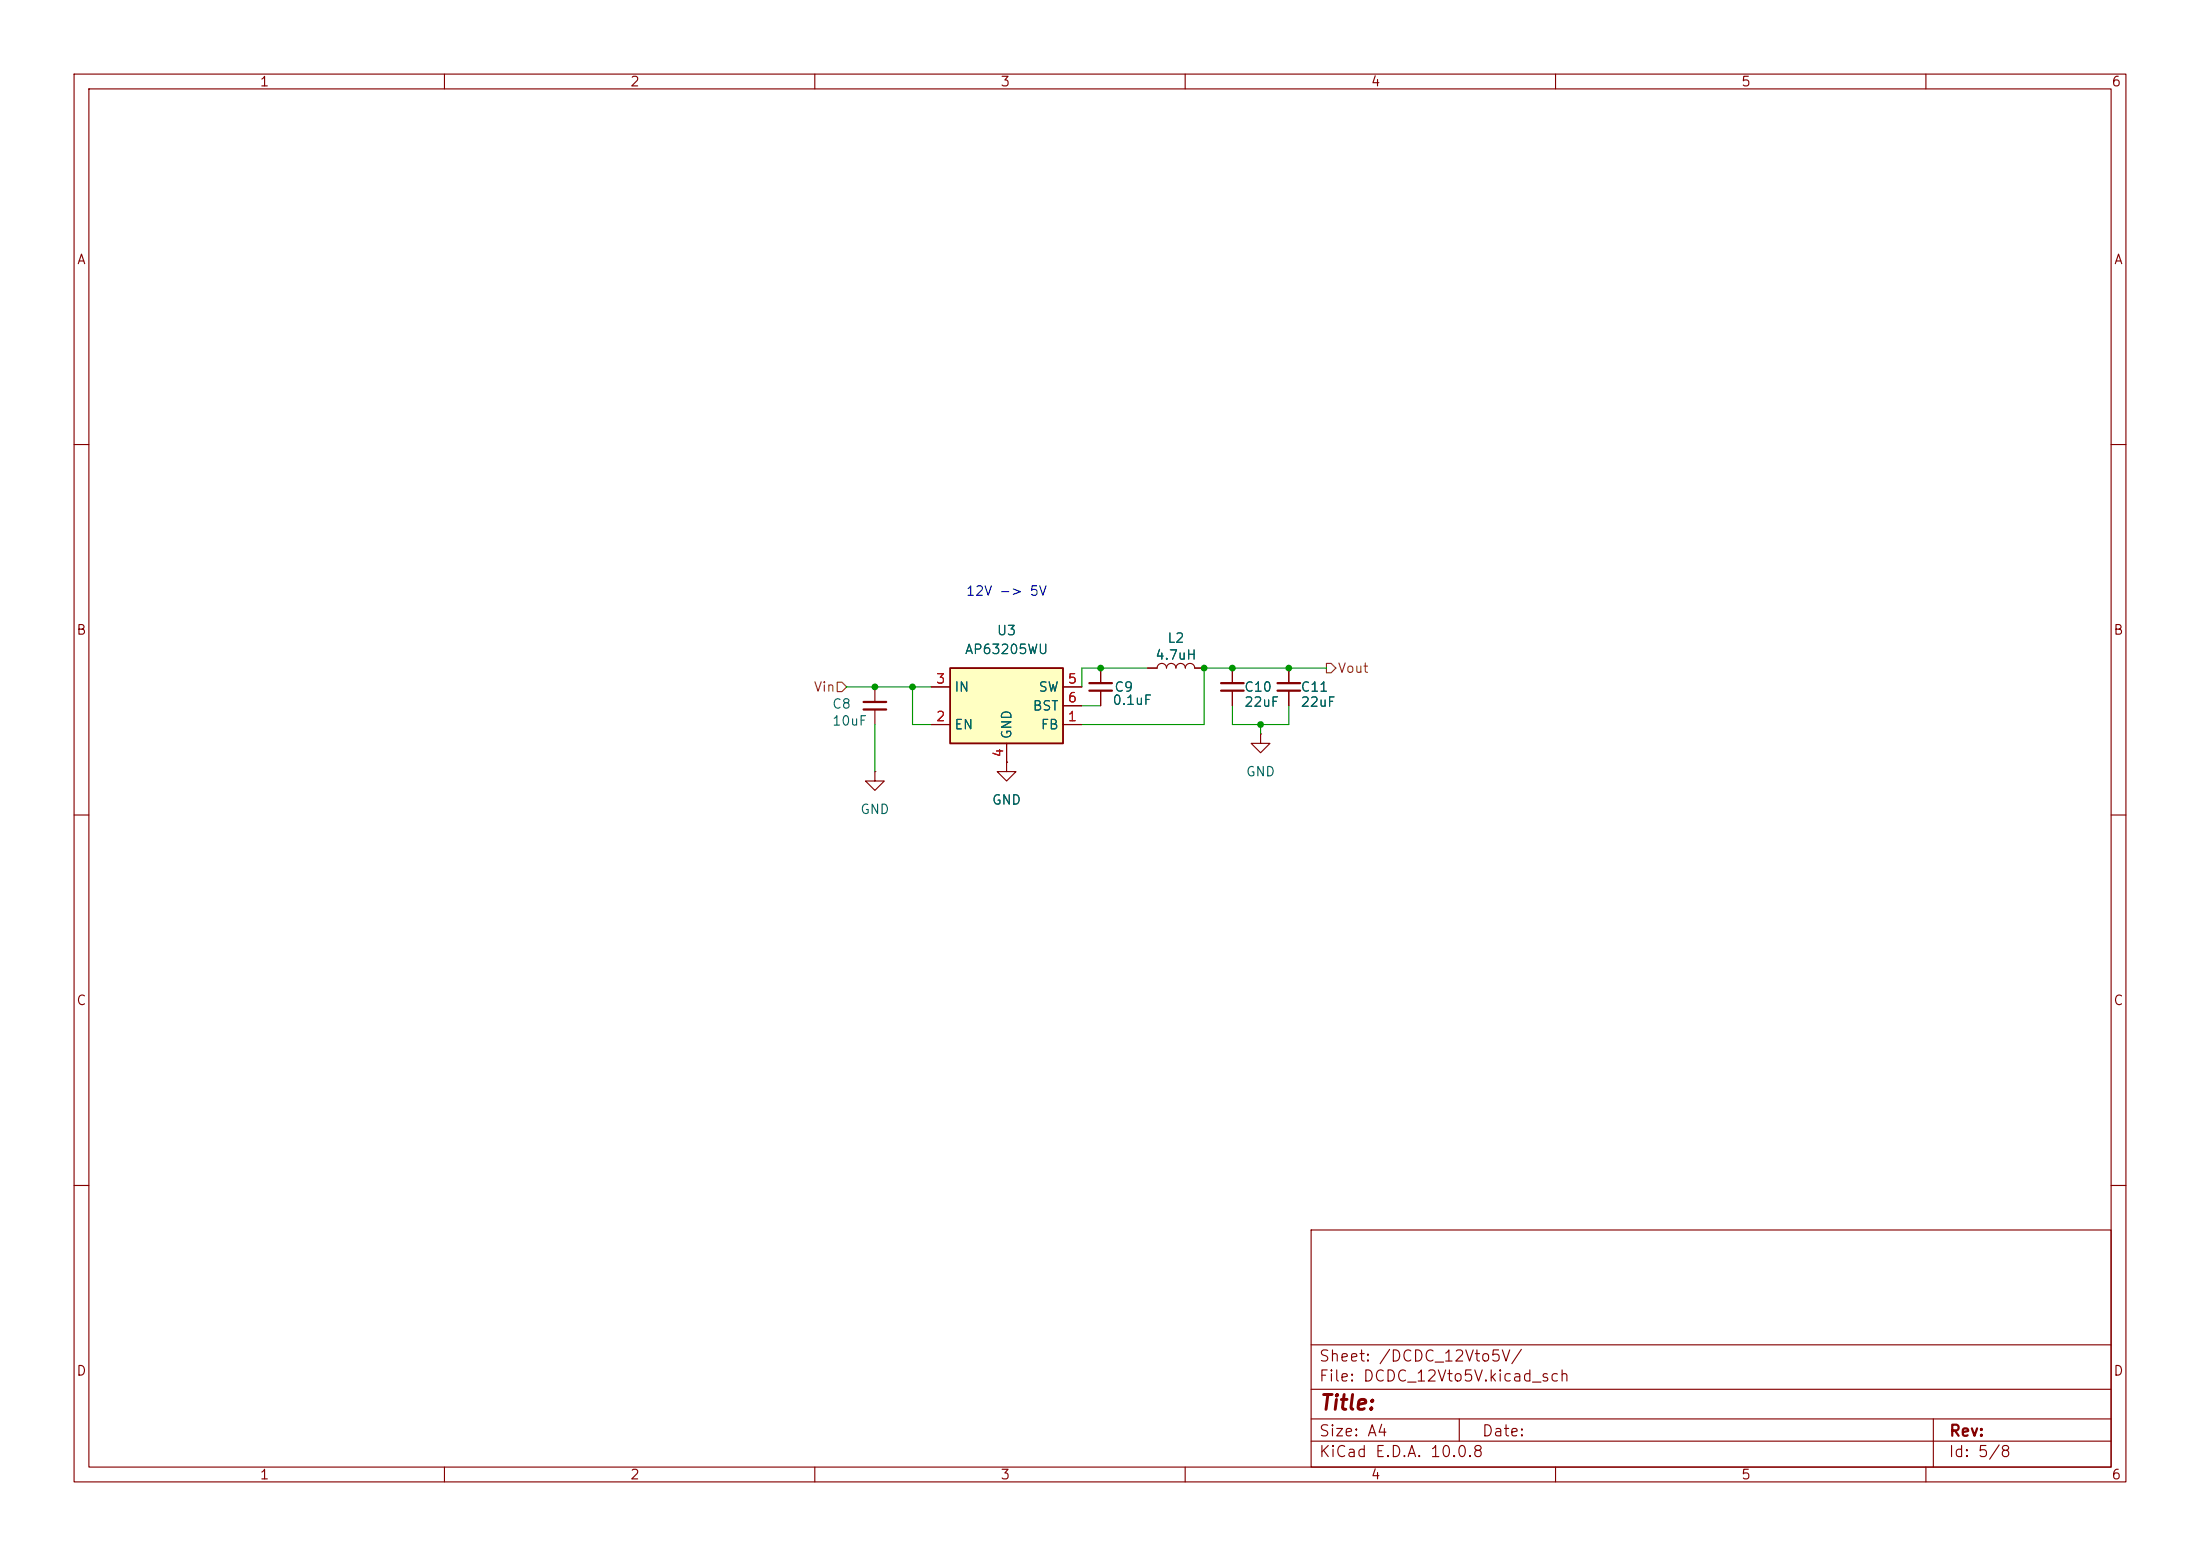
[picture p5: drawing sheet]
(kicad_sch
 (version 20260306)
 (generator "eeschema")
 (generator_version "10.0")
 (paper "A4")
 (lib_symbols
  (symbol "Device:C_Small"
   (pin_numbers (hide yes))
   (pin_names
    (offset 0.254) (hide yes)) (exclude_from_sim no) (in_bom yes) (on_board yes)
   (in_pos_files yes)
   (duplicate_pin_numbers_are_jumpers no)
   (property "Reference" "C" (at 0.254 1.778 0) (show_name no) (do_not_autoplace no) (effects (font (size 1.27 1.27)) (justify left)))
   (property "Value" "C_Small" (at 0.254 -2.032 0) (show_name no) (do_not_autoplace no) (effects (font (size 1.27 1.27)) (justify left)))
   (property "Footprint" "" (at 0 0 0) (show_name no) (do_not_autoplace no) (hide yes) (effects (font (size 1.27 1.27))))
   (property "Datasheet" "" (at 0 0 0) (show_name no) (do_not_autoplace no) (hide yes) (effects (font (size 1.27 1.27))))
   (property "Description" "Unpolarized capacitor, small symbol" (at 0 -10.16 0) (show_name no) (do_not_autoplace no) (hide yes) (effects (font (size 1.27 1.27))))
   (symbol "C_Small_0_1"
    (polyline (pts (xy -1.524 0.508) (xy 1.524 0.508)) (stroke (width 0.3048) (type default)) (fill (type none)))
    (polyline (pts (xy -1.524 -0.508) (xy 1.524 -0.508)) (stroke (width 0.3048) (type default)) (fill (type none))))
   (symbol "C_Small_1_1"
    (pin passive line (at 0 2.54 270) (length 2.032) (name "" (effects (font (size 1.27 1.27)))) (number "1" (effects (font (size 1.27 1.27)))))
    (pin passive line (at 0 -2.54 90) (length 2.032) (name "" (effects (font (size 1.27 1.27)))) (number "2" (effects (font (size 1.27 1.27))))))
   (embedded_fonts no))
  (symbol "Device:L"
   (pin_numbers (hide yes))
   (pin_names
    (offset 1.016) (hide yes)) (exclude_from_sim no) (in_bom yes) (on_board yes)
   (in_pos_files yes)
   (duplicate_pin_numbers_are_jumpers no)
   (property "Reference" "L" (at -1.27 0 90) (show_name no) (do_not_autoplace no) (effects (font (size 1.27 1.27))))
   (property "Value" "L" (at 1.905 0 90) (show_name no) (do_not_autoplace no) (effects (font (size 1.27 1.27))))
   (property "Footprint" "" (at 0 0 0) (show_name no) (do_not_autoplace no) (hide yes) (effects (font (size 1.27 1.27))))
   (property "Datasheet" "" (at 0 0 0) (show_name no) (do_not_autoplace no) (hide yes) (effects (font (size 1.27 1.27))))
   (property "Description" "Inductor" (at 0 0 0) (show_name no) (do_not_autoplace no) (hide yes) (effects (font (size 1.27 1.27))))
   (symbol "L_0_1"
    (arc (start 0 2.54) (mid 0.6323 1.905) (end 0 1.27) (stroke (width 0) (type default)) (fill (type none)))
    (arc (start 0 1.27) (mid 0.6323 0.635) (end 0 0) (stroke (width 0) (type default)) (fill (type none)))
    (arc (start 0 0) (mid 0.6323 -0.635) (end 0 -1.27) (stroke (width 0) (type default)) (fill (type none)))
    (arc (start 0 -1.27) (mid 0.6323 -1.905) (end 0 -2.54) (stroke (width 0) (type default)) (fill (type none))))
   (symbol "L_1_1"
    (pin passive line (at 0 3.81 270) (length 1.27) (name "1" (effects (font (size 1.27 1.27)))) (number "1" (effects (font (size 1.27 1.27)))))
    (pin passive line (at 0 -3.81 90) (length 1.27) (name "2" (effects (font (size 1.27 1.27)))) (number "2" (effects (font (size 1.27 1.27))))))
   (embedded_fonts no))
  (symbol "Regulator_Switching:AP63205WU" (exclude_from_sim no) (in_bom yes) (on_board yes)
   (in_pos_files yes)
   (duplicate_pin_numbers_are_jumpers no)
   (property "Reference" "U" (at -7.62 6.35 0) (show_name no) (do_not_autoplace no) (effects (font (size 1.27 1.27))))
   (property "Value" "AP63205WU" (at 2.54 6.35 0) (show_name no) (do_not_autoplace no) (effects (font (size 1.27 1.27))))
   (property "Footprint" "Package_TO_SOT_SMD:TSOT-23-6" (at 0 -22.86 0) (show_name no) (do_not_autoplace no) (hide yes) (effects (font (size 1.27 1.27))))
   (property "Datasheet" "https://www.diodes.com/assets/Datasheets/AP63200-AP63201-AP63203-AP63205.pdf" (at 0 0 0) (show_name no) (do_not_autoplace no) (hide yes) (effects (font (size 1.27 1.27))))
   (property "Description" "2A, 1.1MHz Buck DC/DC Converter, fixed 5.0V output voltage, TSOT-23-6" (at 0 0 0) (show_name no) (do_not_autoplace no) (hide yes) (effects (font (size 1.27 1.27))))
   (symbol "AP63205WU_0_1"
    (rectangle (start -7.62 5.08) (end 7.62 -5.08) (stroke (width 0.254) (type default)) (fill (type background))))
   (symbol "AP63205WU_1_1"
    (pin input line (at 10.16 -2.54 180) (length 2.54) (name "FB" (effects (font (size 1.27 1.27)))) (number "1" (effects (font (size 1.27 1.27)))))
    (pin input line (at -10.16 -2.54 0) (length 2.54) (name "EN" (effects (font (size 1.27 1.27)))) (number "2" (effects (font (size 1.27 1.27)))))
    (pin power_in line (at -10.16 2.54 0) (length 2.54) (name "IN" (effects (font (size 1.27 1.27)))) (number "3" (effects (font (size 1.27 1.27)))))
    (pin power_in line (at 0 -7.62 90) (length 2.54) (name "GND" (effects (font (size 1.27 1.27)))) (number "4" (effects (font (size 1.27 1.27)))))
    (pin output line (at 10.16 2.54 180) (length 2.54) (name "SW" (effects (font (size 1.27 1.27)))) (number "5" (effects (font (size 1.27 1.27)))))
    (pin passive line (at 10.16 0 180) (length 2.54) (name "BST" (effects (font (size 1.27 1.27)))) (number "6" (effects (font (size 1.27 1.27))))))
   (embedded_fonts no))
  (symbol "power:GND"
   (power global)
   (pin_numbers (hide yes))
   (pin_names
    (offset 0) (hide yes)) (exclude_from_sim no) (in_bom yes) (on_board yes)
   (in_pos_files yes)
   (duplicate_pin_numbers_are_jumpers no)
   (property "Reference" "#PWR" (at 0 -6.35 0) (show_name no) (do_not_autoplace no) (hide yes) (effects (font (size 1.27 1.27))))
   (property "Value" "GND" (at 0 -3.81 0) (show_name no) (do_not_autoplace no) (effects (font (size 1.27 1.27))))
   (property "Footprint" "" (at 0 0 0) (show_name no) (do_not_autoplace no) (hide yes) (effects (font (size 1.27 1.27))))
   (property "Datasheet" "" (at 0 0 0) (show_name no) (do_not_autoplace no) (hide yes) (effects (font (size 1.27 1.27))))
   (property "Description" "Power symbol creates a global label with name \"GND\" , ground" (at 0 0 0) (show_name no) (do_not_autoplace no) (hide yes) (effects (font (size 1.27 1.27))))
   (symbol "GND_0_1"
    (polyline (pts (xy 0 0) (xy 0 -1.27) (xy 1.27 -1.27) (xy 0 -2.54) (xy -1.27 -1.27) (xy 0 -1.27)) (stroke (width 0) (type default)) (fill (type none))))
   (symbol "GND_1_1"
    (pin power_in line (at 0 0 270) (length 0) (name "" (effects (font (size 1.27 1.27)))) (number "1" (effects (font (size 1.27 1.27))))))
   (embedded_fonts no)))
 (text "12V -> 5V"
  (exclude_from_sim no)
  (at 135.89 80.01 0)
  (effects (font (size 1.27 1.27))))
 (junction
  (at 166.37 90.17)
  (diameter 0)
  (color 0 0 0 0))
 (junction
  (at 170.18 97.79)
  (diameter 0)
  (color 0 0 0 0))
 (junction
  (at 148.59 90.17)
  (diameter 0)
  (color 0 0 0 0))
 (junction
  (at 118.11 92.71)
  (diameter 0)
  (color 0 0 0 0))
 (junction
  (at 162.56 90.17)
  (diameter 0)
  (color 0 0 0 0))
 (junction
  (at 123.19 92.71)
  (diameter 0)
  (color 0 0 0 0))
 (junction
  (at 173.99 90.17)
  (diameter 0)
  (color 0 0 0 0))
 (wire
  (pts (xy 170.18 99.06) (xy 170.18 97.79))
  (stroke (width 0) (type default)))
 (wire
  (pts (xy 162.56 97.79) (xy 146.05 97.79))
  (stroke (width 0) (type default)))
 (wire
  (pts (xy 173.99 95.25) (xy 173.99 97.79))
  (stroke (width 0) (type default)))
 (wire
  (pts (xy 123.19 92.71) (xy 123.19 97.79))
  (stroke (width 0) (type default)))
 (wire
  (pts (xy 173.99 90.17) (xy 179.07 90.17))
  (stroke (width 0) (type default)))
 (wire
  (pts (xy 148.59 90.17) (xy 154.94 90.17))
  (stroke (width 0) (type default)))
 (wire
  (pts (xy 162.56 90.17) (xy 166.37 90.17))
  (stroke (width 0) (type default)))
 (wire
  (pts (xy 173.99 97.79) (xy 170.18 97.79))
  (stroke (width 0) (type default)))
 (wire
  (pts (xy 170.18 97.79) (xy 166.37 97.79))
  (stroke (width 0) (type default)))
 (wire
  (pts (xy 162.56 90.17) (xy 162.56 97.79))
  (stroke (width 0) (type default)))
 (wire
  (pts (xy 114.3 92.71) (xy 118.11 92.71))
  (stroke (width 0) (type default)))
 (wire
  (pts (xy 118.11 92.71) (xy 123.19 92.71))
  (stroke (width 0) (type default)))
 (wire
  (pts (xy 118.11 97.79) (xy 118.11 104.14))
  (stroke (width 0) (type default)))
 (wire
  (pts (xy 146.05 95.25) (xy 148.59 95.25))
  (stroke (width 0) (type default)))
 (wire
  (pts (xy 125.73 97.79) (xy 123.19 97.79))
  (stroke (width 0) (type default)))
 (wire
  (pts (xy 146.05 92.71) (xy 146.05 90.17))
  (stroke (width 0) (type default)))
 (wire
  (pts (xy 166.37 90.17) (xy 173.99 90.17))
  (stroke (width 0) (type default)))
 (wire
  (pts (xy 123.19 92.71) (xy 125.73 92.71))
  (stroke (width 0) (type default)))
 (wire
  (pts (xy 166.37 97.79) (xy 166.37 95.25))
  (stroke (width 0) (type default)))
 (wire
  (pts (xy 146.05 90.17) (xy 148.59 90.17))
  (stroke (width 0) (type default)))
 (hierarchical_label "Vin"
  (shape input)
  (at 114.3 92.71 180)
  (effects (font (size 1.27 1.27)) (justify right)))
 (hierarchical_label "Vout"
  (shape output)
  (at 179.07 90.17 0)
  (effects (font (size 1.27 1.27)) (justify left)))
 (symbol
  (lib_id "Device:C_Small")
  (at 173.99 92.71 0)
  (unit 1)
  (body_style 1)
  (exclude_from_sim no)
  (in_bom yes)
  (on_board yes)
  (in_pos_files yes)
  (dnp no)
  (property "Reference" "C11" (at 175.514 92.71 0) (show_name no) (do_not_autoplace no) (effects (font (size 1.27 1.27)) (justify left)))
  (property "Value" "22uF" (at 175.514 94.742 0) (show_name no) (do_not_autoplace no) (effects (font (size 1.27 1.27)) (justify left)))
  (property "Footprint" "Capacitor_SMD:C_1206_3216Metric" (at 173.99 92.71 0) (hide yes) (show_name no) (do_not_autoplace no) (effects (font (size 1.27 1.27))))
  (property "Datasheet" "" (at 173.99 92.71 0) (hide yes) (show_name no) (do_not_autoplace no) (effects (font (size 1.27 1.27))))
  (property "Description" "Unpolarized capacitor, small symbol" (at 173.99 102.87 0) (hide yes) (show_name no) (do_not_autoplace no) (effects (font (size 1.27 1.27))))
  (pin "1")
  (pin "2"))
 (symbol
  (lib_id "Regulator_Switching:AP63205WU")
  (at 135.89 95.25 0)
  (unit 1)
  (body_style 1)
  (exclude_from_sim no)
  (in_bom yes)
  (on_board yes)
  (in_pos_files yes)
  (dnp no)
  (fields_autoplaced yes)
  (property "Reference" "U3" (at 135.89 85.09 0) (show_name no) (do_not_autoplace no) (effects (font (size 1.27 1.27))))
  (property "Value" "AP63205WU" (at 135.89 87.63 0) (show_name no) (do_not_autoplace no) (effects (font (size 1.27 1.27))))
  (property "Footprint" "Package_TO_SOT_SMD:TSOT-23-6" (at 135.89 118.11 0) (hide yes) (show_name no) (do_not_autoplace no) (effects (font (size 1.27 1.27))))
  (property "Datasheet" "https://www.diodes.com/assets/Datasheets/AP63200-AP63201-AP63203-AP63205.pdf" (at 135.89 95.25 0) (hide yes) (show_name no) (do_not_autoplace no) (effects (font (size 1.27 1.27))))
  (property "Description" "2A, 1.1MHz Buck DC/DC Converter, fixed 5.0V output voltage, TSOT-23-6" (at 135.89 95.25 0) (hide yes) (show_name no) (do_not_autoplace no) (effects (font (size 1.27 1.27))))
  (pin "6")
  (pin "5")
  (pin "3")
  (pin "1")
  (pin "4")
  (pin "2"))
 (symbol
  (lib_id "power:GND")
  (at 118.11 104.14 0)
  (unit 1)
  (body_style 1)
  (exclude_from_sim no)
  (in_bom yes)
  (on_board yes)
  (in_pos_files yes)
  (dnp no)
  (fields_autoplaced yes)
  (property "Reference" "#PWR056" (at 118.11 110.49 0) (hide yes) (show_name no) (do_not_autoplace no) (effects (font (size 1.27 1.27))))
  (property "Value" "GND" (at 118.11 109.22 0) (show_name no) (do_not_autoplace no) (effects (font (size 1.27 1.27))))
  (property "Footprint" "" (at 118.11 104.14 0) (hide yes) (show_name no) (do_not_autoplace no) (effects (font (size 1.27 1.27))))
  (property "Datasheet" "" (at 118.11 104.14 0) (hide yes) (show_name no) (do_not_autoplace no) (effects (font (size 1.27 1.27))))
  (property "Description" "Power symbol creates a global label with name \"GND\" , ground" (at 118.11 104.14 0) (hide yes) (show_name no) (do_not_autoplace no) (effects (font (size 1.27 1.27))))
  (pin "1"))
 (symbol
  (lib_id "power:GND")
  (at 135.89 102.87 0)
  (unit 1)
  (body_style 1)
  (exclude_from_sim no)
  (in_bom yes)
  (on_board yes)
  (in_pos_files yes)
  (dnp no)
  (fields_autoplaced yes)
  (property "Reference" "#PWR057" (at 135.89 109.22 0) (hide yes) (show_name no) (do_not_autoplace no) (effects (font (size 1.27 1.27))))
  (property "Value" "GND" (at 135.89 107.95 0) (show_name no) (do_not_autoplace no) (effects (font (size 1.27 1.27))))
  (property "Footprint" "" (at 135.89 102.87 0) (hide yes) (show_name no) (do_not_autoplace no) (effects (font (size 1.27 1.27))))
  (property "Datasheet" "" (at 135.89 102.87 0) (hide yes) (show_name no) (do_not_autoplace no) (effects (font (size 1.27 1.27))))
  (property "Description" "Power symbol creates a global label with name \"GND\" , ground" (at 135.89 102.87 0) (hide yes) (show_name no) (do_not_autoplace no) (effects (font (size 1.27 1.27))))
  (pin "1"))
 (symbol
  (lib_id "Device:C_Small")
  (at 118.11 95.25 0)
  (unit 1)
  (body_style 1)
  (exclude_from_sim no)
  (in_bom yes)
  (on_board yes)
  (in_pos_files yes)
  (dnp no)
  (property "Reference" "C8" (at 112.268 94.996 0) (show_name no) (do_not_autoplace no) (effects (font (size 1.27 1.27)) (justify left)))
  (property "Value" "10uF" (at 112.268 97.282 0) (show_name no) (do_not_autoplace no) (effects (font (size 1.27 1.27)) (justify left)))
  (property "Footprint" "Capacitor_SMD:C_1206_3216Metric" (at 118.11 95.25 0) (hide yes) (show_name no) (do_not_autoplace no) (effects (font (size 1.27 1.27))))
  (property "Datasheet" "" (at 118.11 95.25 0) (hide yes) (show_name no) (do_not_autoplace no) (effects (font (size 1.27 1.27))))
  (property "Description" "Unpolarized capacitor, small symbol" (at 118.11 105.41 0) (hide yes) (show_name no) (do_not_autoplace no) (effects (font (size 1.27 1.27))))
  (pin "1")
  (pin "2"))
 (symbol
  (lib_id "Device:L")
  (at 158.75 90.17 90)
  (unit 1)
  (body_style 1)
  (exclude_from_sim no)
  (in_bom yes)
  (on_board yes)
  (in_pos_files yes)
  (dnp no)
  (property "Reference" "L2" (at 158.75 86.106 90) (show_name no) (do_not_autoplace no) (effects (font (size 1.27 1.27))))
  (property "Value" "4.7uH" (at 158.75 88.392 90) (show_name no) (do_not_autoplace no) (effects (font (size 1.27 1.27))))
  (property "Footprint" "SRN5040:SRN5040-4R7M" (at 158.75 90.17 0) (hide yes) (show_name no) (do_not_autoplace no) (effects (font (size 1.27 1.27))))
  (property "Datasheet" "" (at 158.75 90.17 0) (hide yes) (show_name no) (do_not_autoplace no) (effects (font (size 1.27 1.27))))
  (property "Description" "Inductor" (at 158.75 90.17 0) (hide yes) (show_name no) (do_not_autoplace no) (effects (font (size 1.27 1.27))))
  (pin "2")
  (pin "1"))
 (symbol
  (lib_id "Device:C_Small")
  (at 166.37 92.71 0)
  (unit 1)
  (body_style 1)
  (exclude_from_sim no)
  (in_bom yes)
  (on_board yes)
  (in_pos_files yes)
  (dnp no)
  (property "Reference" "C10" (at 167.894 92.71 0) (show_name no) (do_not_autoplace no) (effects (font (size 1.27 1.27)) (justify left)))
  (property "Value" "22uF" (at 167.894 94.742 0) (show_name no) (do_not_autoplace no) (effects (font (size 1.27 1.27)) (justify left)))
  (property "Footprint" "Capacitor_SMD:C_1206_3216Metric" (at 166.37 92.71 0) (hide yes) (show_name no) (do_not_autoplace no) (effects (font (size 1.27 1.27))))
  (property "Datasheet" "" (at 166.37 92.71 0) (hide yes) (show_name no) (do_not_autoplace no) (effects (font (size 1.27 1.27))))
  (property "Description" "Unpolarized capacitor, small symbol" (at 166.37 102.87 0) (hide yes) (show_name no) (do_not_autoplace no) (effects (font (size 1.27 1.27))))
  (pin "1")
  (pin "2"))
 (symbol
  (lib_id "Device:C_Small")
  (at 148.59 92.71 0)
  (unit 1)
  (body_style 1)
  (exclude_from_sim no)
  (in_bom yes)
  (on_board yes)
  (in_pos_files yes)
  (dnp no)
  (property "Reference" "C9" (at 150.368 92.71 0) (show_name no) (do_not_autoplace no) (effects (font (size 1.27 1.27)) (justify left)))
  (property "Value" "0.1uF" (at 150.114 94.488 0) (show_name no) (do_not_autoplace no) (effects (font (size 1.27 1.27)) (justify left)))
  (property "Footprint" "Capacitor_SMD:C_0603_1608Metric" (at 148.59 92.71 0) (hide yes) (show_name no) (do_not_autoplace no) (effects (font (size 1.27 1.27))))
  (property "Datasheet" "" (at 148.59 92.71 0) (hide yes) (show_name no) (do_not_autoplace no) (effects (font (size 1.27 1.27))))
  (property "Description" "Unpolarized capacitor, small symbol" (at 148.59 102.87 0) (hide yes) (show_name no) (do_not_autoplace no) (effects (font (size 1.27 1.27))))
  (pin "1")
  (pin "2"))
 (symbol
  (lib_id "power:GND")
  (at 170.18 99.06 0)
  (unit 1)
  (body_style 1)
  (exclude_from_sim no)
  (in_bom yes)
  (on_board yes)
  (in_pos_files yes)
  (dnp no)
  (fields_autoplaced yes)
  (property "Reference" "#PWR058" (at 170.18 105.41 0) (hide yes) (show_name no) (do_not_autoplace no) (effects (font (size 1.27 1.27))))
  (property "Value" "GND" (at 170.18 104.14 0) (show_name no) (do_not_autoplace no) (effects (font (size 1.27 1.27))))
  (property "Footprint" "" (at 170.18 99.06 0) (hide yes) (show_name no) (do_not_autoplace no) (effects (font (size 1.27 1.27))))
  (property "Datasheet" "" (at 170.18 99.06 0) (hide yes) (show_name no) (do_not_autoplace no) (effects (font (size 1.27 1.27))))
  (property "Description" "Power symbol creates a global label with name \"GND\" , ground" (at 170.18 99.06 0) (hide yes) (show_name no) (do_not_autoplace no) (effects (font (size 1.27 1.27))))
  (pin "1")))
